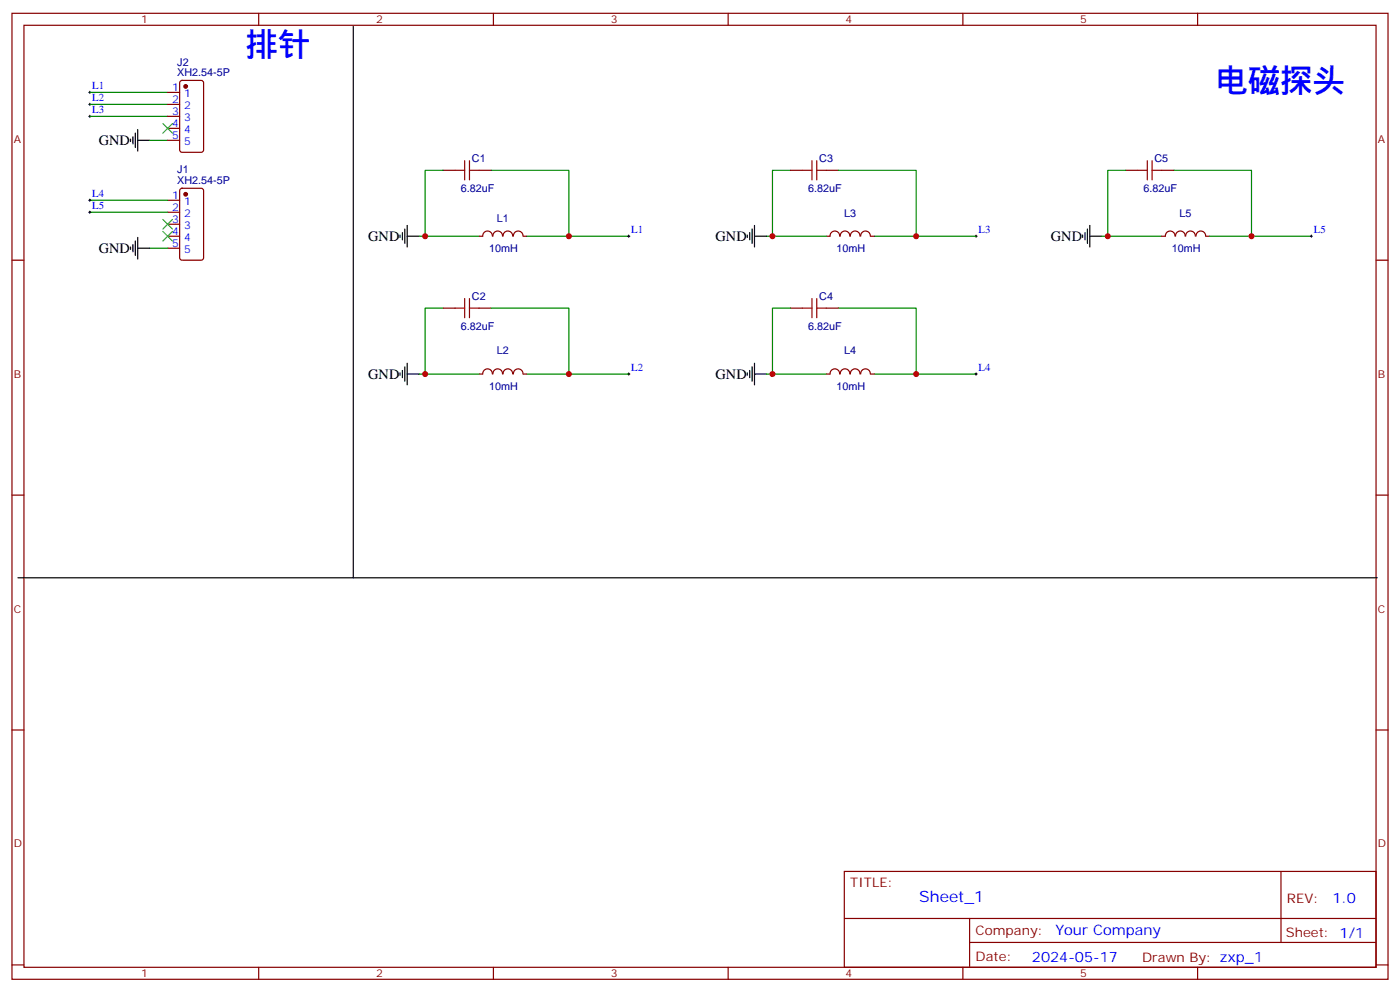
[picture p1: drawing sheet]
<svg xmlns="http://www.w3.org/2000/svg" width="412mm" height="292mm" viewBox="0 0 412 292" stroke-linecap="round" stroke-linejoin="round" font-family="sans-serif">
<g fill="none" stroke="#870000" stroke-width=".35">
<path d="M3.5 3.9h405.4v284.4h-405.4zM7.1 7.4h398.2v277.3h-398.2zM76.2 3.9v3.5M145.3 3.9v3.5M214.5 3.9v3.5M283.6 3.9v3.5M352.8 3.9v3.5M49.4 27.2h3.5M49.4 30.7h3.5M49.4 34.3h3.5M49.4 37.8h3.5M53.2 23.9l.4-.2h5.7l.6 .4 .1 20-.5 .7h-5.9l-.6-.4-.1-20z"/>
<path d="M49.4 58.9h3.5M49.4 41.3h3.5M53.2 55.6l.4-.2h5.7l.6 .5 .1 20-.5 .6-5.9 .1-.6-.5-.1-20zM130.5 50.1h3.6M141.1 50.1h3.5M232.8 50.1h3.6M243.4 50.1h3.5M331.6 50.1h3.5M342.2 50.1h3.5M3.5 76.6h3.6M49.4 62.5h3.5M49.4 66h3.5"/>
<path d="M49.4 69.5h3.5M49.4 73.1h3.5M145 69.5a1.41 1.41 0 0 0-1.4-1.5 1.41 1.41 0 0 0-1.4 1.5h-1.1M145.2 69.5a1.41 1.41 0 0 1 1.4-1.5 1.41 1.41 0 0 1 1.4 1.5M148.2 69.5a1.41 1.41 0 0 1 1.4-1.5 1.41 1.41 0 0 1 1.4 1.5M151.2 69.5a1.41 1.41 0 0 1 1.4-1.5 1.41 1.41 0 0 1 1.4 1.5M154.2 69.5h1M247.3 69.5a1.41 1.41 0 0 0-1.4-1.5 1.41 1.41 0 0 0-1.4 1.5h-1.1M247.5 69.5a1.41 1.41 0 0 1 1.4-1.5 1.41 1.41 0 0 1 1.4 1.5M250.5 69.5a1.41 1.41 0 0 1 1.4-1.5 1.41 1.41 0 0 1 1.4 1.5M253.5 69.5a1.41 1.41 0 0 1 1.4-1.5 1.41 1.41 0 0 1 1.4 1.5M256.5 69.5h1"/>
<path d="M342.2 69.5h1.1M343.3 69.5a1.41 1.41 0 0 1 1.4-1.5 1.41 1.41 0 0 1 1.4 1.5M346.3 69.5a1.41 1.41 0 0 1 1.4-1.5 1.41 1.41 0 0 1 1.4 1.5M349.3 69.5a1.41 1.41 0 0 1 1.4-1.5 1.41 1.41 0 0 1 1.4 1.5M352.3 69.5a1.41 1.41 0 0 1 1.4-1.5 1.41 1.41 0 0 1 1.4 1.5M355.2 69.5h1.1M405.3 76.6h3.6M130.5 90.7h3.6M141.1 90.7h3.5M232.8 90.7h3.6M243.4 90.7h3.5M145 110.1a1.41 1.41 0 0 0-1.4-1.5 1.41 1.41 0 0 0-1.4 1.5h-1.1"/>
<path d="M145.2 110.1a1.41 1.41 0 0 1 1.4-1.5 1.41 1.41 0 0 1 1.4 1.5M148.2 110.1a1.41 1.41 0 0 1 1.4-1.5 1.41 1.41 0 0 1 1.4 1.5M151.2 110.1a1.41 1.41 0 0 1 1.4-1.5 1.41 1.41 0 0 1 1.4 1.5M154.2 110.1h1M247.3 110.1a1.41 1.41 0 0 0-1.4-1.5 1.41 1.41 0 0 0-1.4 1.5h-1.1M247.5 110.1a1.41 1.41 0 0 1 1.4-1.5 1.41 1.41 0 0 1 1.4 1.5M250.5 110.1a1.41 1.41 0 0 1 1.4-1.5 1.41 1.41 0 0 1 1.4 1.5M253.5 110.1a1.41 1.41 0 0 1 1.4-1.5 1.41 1.41 0 0 1 1.4 1.5M256.5 110.1h1M3.5 145.7h3.6M405.3 145.7h3.6M3.5 214.9h3.6"/>
<path d="M405.3 214.9h3.6M248.7 256.5h156.6v28.2h-156.6zM377.3 256.5v20.9M248.7 270.4h156.5M285.6 277.4h119.6M285.6 270.4v14.1M3.5 284h3.6M76.2 284.7v3.6M145.3 284.7v3.6M214.5 284.7v3.6M283.6 284.7v3.6M352.8 284.7v3.6"/>
<path d="M405.3 284h3.6"/>
</g>
<g fill="#870000" stroke="#870000" stroke-width=".35">
<circle cx="54.7" cy="57.2" r=".53"/>
<circle cx="54.7" cy="25.4" r=".53"/>
</g>
<g fill="none" stroke="#008700" stroke-width=".35">
<path d="M26.5 34.3h22.9M26.5 30.7h22.9M26.5 27.2h22.9M26.5 58.9h22.9M44.1 41.3h5.3M130.5 50.1h-5.3v19.4M144.6 50.1h23v19.4M232.8 50.1h-5.3v19.4M246.9 50.1h23v19.4M331.6 50.1h-5.3v19.4M345.7 50.1h23v19.4M26.5 62.5h22.9"/>
<path d="M44.1 73.1h5.3M123.5 69.5h17.6M155.2 69.5h30M225.8 69.5h17.6M257.5 69.5h30M324.6 69.5h17.6M356.3 69.5h30M130.5 90.7h-5.3v19.4M144.6 90.7h23v19.4M232.8 90.7h-5.3v19.4M246.9 90.7h23v19.4M123.5 110.1h17.6"/>
<path d="M155.2 110.1h30M225.8 110.1h17.6M257.5 110.1h30"/>
</g>
<g fill="none" stroke="#000" stroke-width=".29">
<path d="M26.1 34.3h.7M26.1 30.7h.7M26.1 27.2h.7M26.5 26.8v.8M26.5 30.4v.7M26.5 33.9v.7M26.1 58.9h.7M26.5 58.6v.7M26.1 62.5h.7M26.5 62.1v.7M184.9 69.5h.7M185.2 69.2v.7"/>
<path d="M287.2 69.5h.7M287.5 69.2v.7M385.9 69.5h.7M386.3 69.2v.7M184.9 110.1h.7M185.2 109.7v.8M287.2 110.1h.7M287.5 109.7v.8"/>
</g>
<g fill="none" stroke="#000" stroke-width=".35">
<path d="M104.1 7.8v162.3h-98.8M39.9 39.2v4.2M40.6 38.1v6.4M38.5 41v.7M39.2 40.3v2.1M40.6 41.3h3.5M38.5 72.7v.7M39.2 72v2.1M39.9 70.9v4.3M40.6 73.1h3.5M40.6 69.9v6.3M117.8 69.2v.7"/>
<path d="M118.5 68.5v2.1M119.2 67.4v4.2M119.9 69.5h3.6M119.9 66.4v6.3M220.1 69.2v.7M220.8 68.5v2.1M221.5 67.4v4.2M222.2 69.5h3.6M222.2 66.4v6.3M318.9 69.2v.7M319.6 68.5v2.1M320.3 67.4v4.2"/>
<path d="M321 69.5h3.6M321 66.4v6.3M117.8 109.7v.8M118.5 109v2.2M119.2 108v4.2M119.9 106.9v6.4M119.9 110.1h3.6M220.1 109.7v.8M220.8 109v2.2M221.5 108v4.2M222.2 110.1h3.6M222.2 106.9v6.4"/>
<path d="M104.1 170.1h301.6"/>
</g>
<path d="M48 36.4l2.8 2.8M50.8 36.4l-2.8 2.8M48 68.1l2.8 2.8M48 64.6l2.8 2.8M50.8 68.1l-2.8 2.8M50.8 64.6l-2.8 2.8" fill="none" stroke="#3c3" stroke-width=".35"/>
<g fill="none" stroke="#a10000" stroke-width=".35">
<path d="M134.1 50.1h2.8M136.9 47.3v5.7M138.3 50.1h2.8M138.3 47.3v5.7M236.4 50.1h2.8M239.2 47.3v5.7M240.6 50.1h2.8M240.6 47.3v5.7M335.1 50.1h2.9M338 47.3v5.7M339.4 50.1h2.8M339.4 47.3v5.7"/>
<path d="M134.1 90.7h2.8M136.9 87.9v5.6M138.3 87.9v5.6M138.3 90.7h2.8M236.4 90.7h2.8M239.2 87.9v5.6M240.6 90.7h2.8M240.6 87.9v5.6"/>
</g>
<g fill="#c00">
<circle cx="167.6" cy="69.5" r=".88"/>
<circle cx="125.2" cy="69.5" r=".88"/>
<circle cx="125.2" cy="110.1" r=".88"/>
<circle cx="167.6" cy="110.1" r=".88"/>
<circle cx="269.9" cy="110.1" r=".88"/>
<circle cx="227.5" cy="110.1" r=".88"/>
<circle cx="227.5" cy="69.5" r=".88"/>
<circle cx="269.9" cy="69.5" r=".88"/>
<circle cx="368.7" cy="69.5" r=".88"/>
<circle cx="326.3" cy="69.5" r=".88"/>
</g>
<g font-size="9.5" fill="#00f">
<text x="72.3" y="16.6">排针</text>
<text x="358.1" y="27.2">电磁探头</text>
</g>
<text font-size="4.6" fill="#00f" x="270.8" y="265.5">Sheet_1</text>
<g font-size="4.2">
<text x="29.1" y="42.7">GND</text>
<text x="108.5" y="71">GND</text>
<text x="210.8" y="71">GND</text>
<text x="309.6" y="71">GND</text>
<text x="29.1" y="74.5">GND</text>
<text x="108.5" y="111.5">GND</text>
<text x="210.8" y="111.5">GND</text>
</g>
<g font-size="4.2" fill="#00f">
<text x="392.5" y="265.8">1.0</text>
<text x="310.9" y="275.3">Your Company</text>
<text x="304" y="283.1">2024-05-17</text>
</g>
<g font-size="3.9" fill="#800">
<text x="250.5" y="261.1">TITLE:</text>
<text x="379.1" y="265.8">REV:</text>
<text x="287.4" y="275.3">Company:</text>
<text x="378.7" y="275.9">Sheet: 1/1</text>
<text x="287.4" y="283">Date:</text>
<text x="336.4" y="283.1">Draw</text>
<text x="346.6" y="283.1">n By: zxp_1</text>
</g>
<g font-size="3.2" fill="#800">
<text x="41.6" y="6.9">1</text>
<text x="110.8" y="6.9">2</text>
<text x="179.9" y="6.9">3</text>
<text x="249.1" y="6.9">4</text>
<text x="318.2" y="6.9">5</text>
<text x="4.1" y="42">A</text>
<text x="405.9" y="42">A</text>
<text x="4.1" y="111.2">B</text>
<text x="405.9" y="111.2">B</text>
<text x="4.1" y="180.3">C</text>
<text x="405.9" y="180.3">C</text>
<text x="4.1" y="249.4">D</text>
<text x="405.9" y="249.4">D</text>
<text x="41.6" y="287.7">1</text>
<text x="110.8" y="287.7">2</text>
<text x="179.9" y="287.7">3</text>
<text x="249.1" y="287.7">4</text>
<text x="318.2" y="287.7">5</text>
</g>
<g font-size="3.2" fill="#000080">
<text x="52.2" y="22.5">XH2.54-5P</text>
<text x="52.2" y="19.3">J2</text>
<text x="139" y="47.7">C1</text>
<text x="241.3" y="47.7">C3</text>
<text x="340.1" y="47.7">C5</text>
<text x="52.2" y="51">J1</text>
<text x="52.2" y="54.2">XH2.54-5P</text>
<text x="135.8" y="56.6">6.82uF</text>
<text x="238.1" y="56.6">6.82uF</text>
<text x="336.8" y="56.6">6.82uF</text>
<text x="146.3" y="65.4">L1</text>
<text x="248.6" y="63.7">L3</text>
<text x="347.4" y="63.7">L5</text>
<text x="144.1" y="74.2">10mH</text>
<text x="246.4" y="74.2">10mH</text>
<text x="345.2" y="74.2">10mH</text>
<text x="139" y="88.3">C2</text>
<text x="241.3" y="88.3">C4</text>
<text x="135.8" y="97.1">6.82uF</text>
<text x="238.1" y="97.1">6.82uF</text>
<text x="146.3" y="104.3">L2</text>
<text x="248.6" y="104.3">L4</text>
<text x="144.1" y="114.8">10mH</text>
<text x="246.4" y="114.8">10mH</text>
</g>
<g font-size="3.2" fill="#00f">
<text x="27.2" y="29.8">L2</text>
<text x="27.2" y="26.3">L1</text>
<text x="50.7" y="26.8">1</text>
<text x="54.2" y="28.6">1</text>
<text x="27.2" y="33.4">L3</text>
<text x="50.7" y="30.4">2</text>
<text x="50.7" y="33.9">3</text>
<text x="54.2" y="32.1">2</text>
<text x="54.2" y="35.7">3</text>
<text x="50.7" y="37.4">4</text>
<text x="50.7" y="41">5</text>
<text x="54.2" y="39.2">4</text>
<text x="54.2" y="42.7">5</text>
<text x="27.2" y="58.1">L4</text>
<text x="50.7" y="58.6">1</text>
<text x="27.2" y="61.6">L5</text>
<text x="50.7" y="62.1">2</text>
<text x="50.7" y="65.7">3</text>
<text x="54.2" y="60.4">1</text>
<text x="54.2" y="63.9">2</text>
<text x="50.7" y="69.2">4</text>
<text x="54.2" y="67.4">3</text>
<text x="54.2" y="70.9">4</text>
<text x="185.9" y="68.7">L1</text>
<text x="288.2" y="68.7">L3</text>
<text x="387" y="68.7">L5</text>
<text x="50.7" y="72.7">5</text>
<text x="54.2" y="74.5">5</text>
<text x="185.9" y="109.2">L2</text>
<text x="288.2" y="109.2">L4</text>
</g>
</svg>
